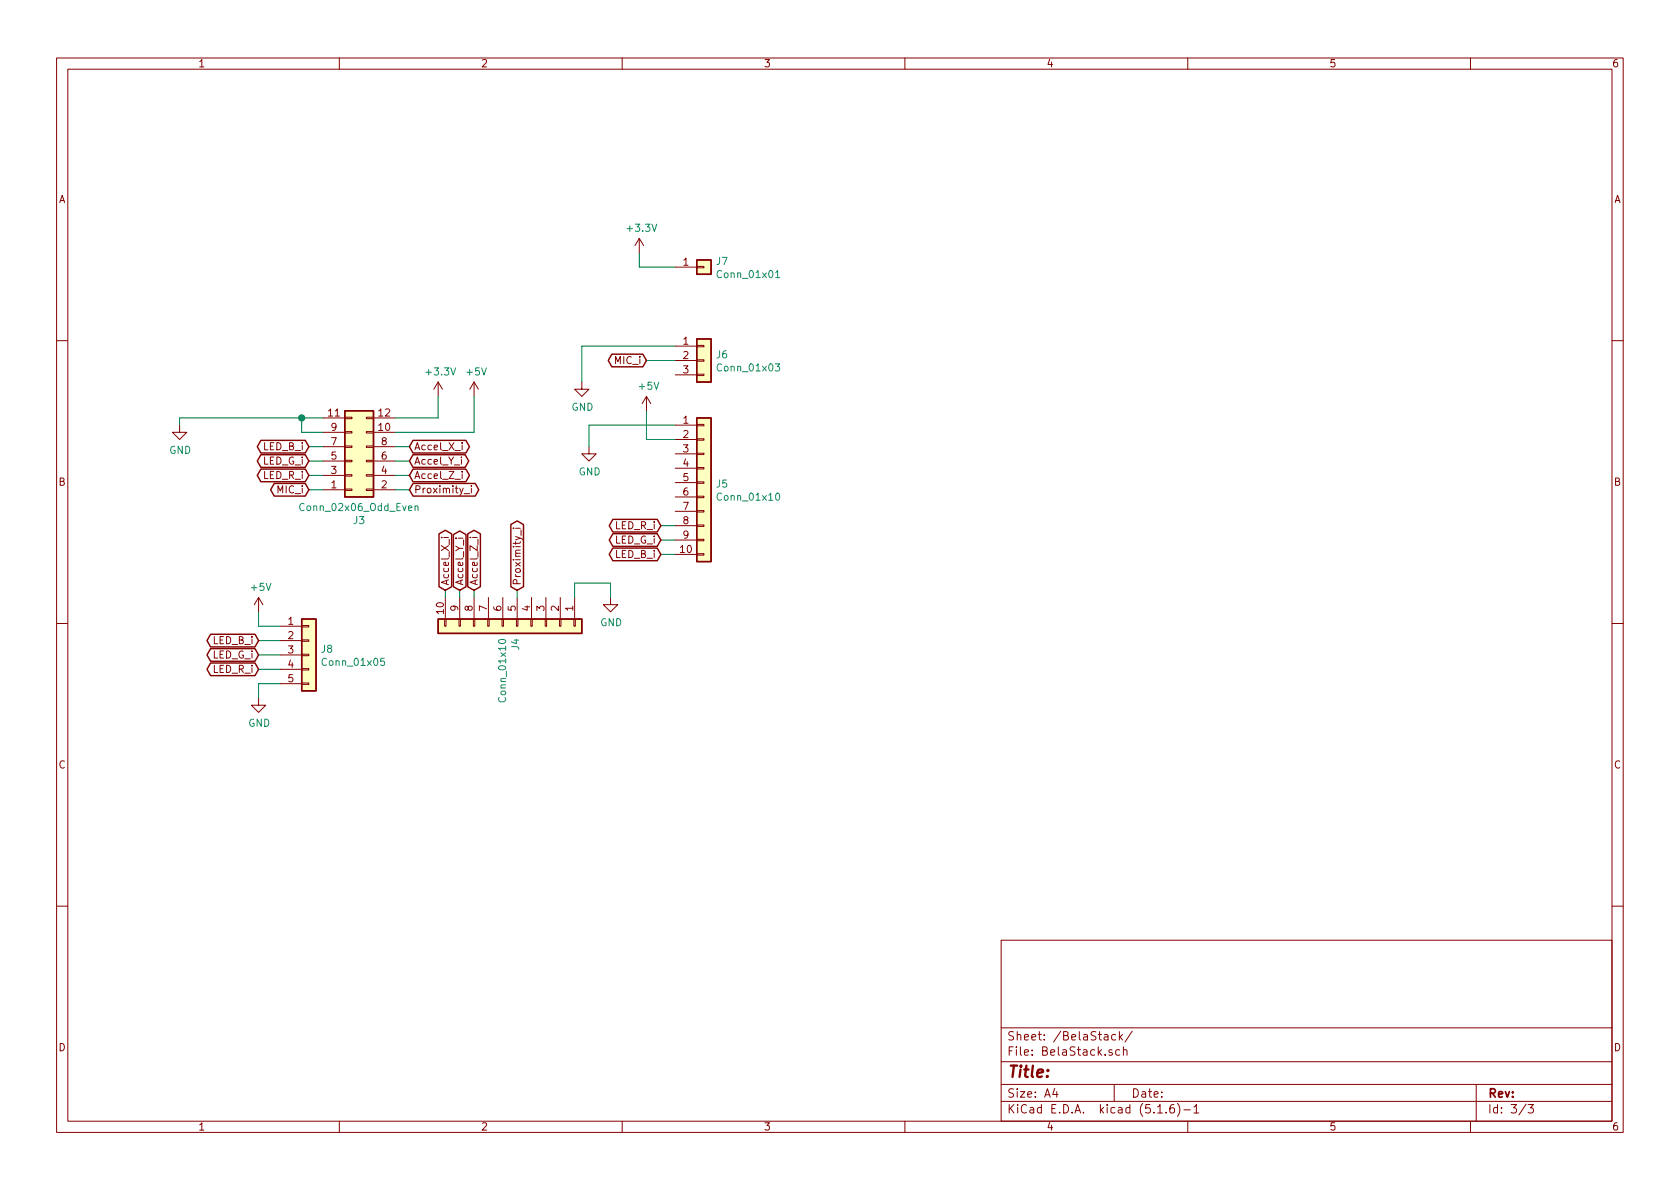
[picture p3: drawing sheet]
<svg xmlns="http://www.w3.org/2000/svg" width="297mm" height="210mm" viewBox="0 0 297 210" stroke-linecap="round" stroke-linejoin="round" font-family="sans-serif">
<g fill="none" stroke="#840000" stroke-width=".18">
<path d="M10 10.3h277v189.9h-277zM12 12.2h273v186.1h-273zM60 10.3v1.9M110 10.3v1.9M160 10.3v1.9M210 10.3v1.9M260 10.3v1.9M113 42.2l-.7 1.2M113 42.2v2.5M113 42.2l.8 1.2M119.4 47.2h3.8M123.2 47.1h1.3v.3h-1.3z"/>
<path d="M10 60.2h2M31.7 75.2v1.2h1.3l-1.3 1.3-1.2-1.3h1.2M57.1 76.4h3.9M57.1 73.9h3.9M57.1 79h3.9M61 76.3h1.2v.3h-1.2zM61 73.8h1.2v.2h-1.2zM61 78.9h1.2v.2h-1.2zM64.8 76.3h1.2v.3h-1.2zM64.8 73.8h1.2v.2h-1.2zM64.8 78.9h1.2v.2h-1.2zM66 76.4h3.8"/>
<path d="M66 73.9h3.8M66 79h3.8M77.5 67.6l-.8 1.2M77.5 67.6v2.5M77.5 67.6l.7 1.2M81.7 78.3v.1M81.7 78.7v.8M83.8 67.6v2.5M83.8 67.6l-.7 1.2M83.8 67.6l.8 1.2M102.9 67.6v1.2h1.2l-1.2 1.3-1.3-1.3h1.3M104.1 79v1.3h1.3l-1.3 1.2-1.2-1.2h1.2"/>
<path d="M114.3 70.1l-.8 1.3M114.3 70.1v2.5M114.3 70.1l.8 1.3M119.4 61.2h3.8M119.4 63.7h3.8M119.4 66.3h3.8M119.4 75.2h3.8M119.4 77.7h3.8M123.2 66.2h1.3v.2h-1.3zM123.2 61.1h1.3v.2h-1.3zM123.2 63.6h1.3v.3h-1.3zM123.2 77.6h1.3v.2h-1.3z"/>
<path d="M123.2 75.1h1.3v.2h-1.3zM285 60.2h2M57.1 86.6h3.9M57.1 84.1h3.9M57.1 81.5h3.9M61 83.9h1.2v.3h-1.2zM61 86.5h1.2v.2h-1.2zM61 81.4h1.2v.3h-1.2zM64.8 83.9h1.2v.3h-1.2zM64.8 86.5h1.2v.2h-1.2zM64.8 81.4h1.2v.3h-1.2zM66 86.6h3.8"/>
<path d="M66 84.1h3.8M66 81.5h3.8M78 95h.2M78.5 95h.8M80.6 95.2h.1M81 95.2h.8M81.6 80.8v.1M81.6 81.2v.9M81.7 83.4v.1M81.7 83.8v.8M82.1 87.3h.9M83.1 95h.1"/>
<path d="M83.3 85.9v.1M83.3 86.3v.9M83.5 95h.9M90.7 93.4h.2M91.2 93.4h.8M92.1 93.7v1M119.4 98h3.8M119.4 80.3h3.8M119.4 82.8h3.8M119.4 85.3h3.8M119.4 87.9h3.8M119.4 90.4h3.8"/>
<path d="M119.4 93h3.8M119.4 95.5h3.8M123.2 90.3h1.3v.2h-1.3zM123.2 92.8h1.3v.3h-1.3zM123.2 95.4h1.3v.2h-1.3zM123.2 97.9h1.3v.3h-1.3zM123.2 87.8h1.3v.2h-1.3zM123.2 82.7h1.3v.2h-1.3zM123.2 80.1h1.3v.3h-1.3zM123.2 85.2h1.3v.3h-1.3zM10 110.3h2M45.7 105.7l-.7 1.2"/>
<path d="M45.7 105.7v2.5M45.7 105.7l.8 1.2M49.5 110.7h3.8M49.5 113.3h3.8M49.5 115.8h3.8M49.5 118.4h3.8M53.3 118.2h1.3v.3h-1.3zM53.3 113.2h1.3v.2h-1.3zM53.3 110.6h1.3v.3h-1.3zM53.3 115.7h1.3v.2h-1.3zM78.6 109.5h.3v1.2h-.3zM78.7 105.7v3.8"/>
<path d="M81.2 109.5h.2v1.2h-.2zM81.3 105.7v3.8M83.7 109.5h.2v1.2h-.2zM83.8 105.7v3.8M86.2 109.5h.3v1.2h-.3zM86.4 105.7v3.8M88.8 109.5h.2v1.2h-.2zM88.9 105.7v3.8M91.3 109.5h.3v1.2h-.3zM91.4 105.7v3.8M93.9 109.5h.2v1.2h-.2zM94 105.7v3.8"/>
<path d="M96.4 109.5h.2v1.2h-.2zM96.5 105.7v3.8M98.9 109.5h.3v1.2h-.3zM99.1 105.7v3.8M101.5 109.5h.2v1.2h-.2zM101.6 105.7v3.8M107.9 105.7v1.2h1.3l-1.3 1.3-1.2-1.3h1.2M285 110.3h2M45.7 123.4v1.3h1.3l-1.3 1.3-1.3-1.3h1.3M49.5 120.9h3.8M53.3 120.8h1.3v.2h-1.3zM10 160.2h2"/>
<path d="M177 166.3h108v32h-108zM285 160.2h2M60 198.3v1.9M110 198.3v1.9M160 198.3v1.9M177 194.8h108M177 191.8h108M177 187.8h108M177 181.8h108M186.5 192.5l-.4 1h1M186.8 193v1M196.6 185.7l-.3-.1-.2 .2v.2l.5 .2v.3h-.5"/>
<path d="M197 191.8v3M197.3 183l-.5-.1-.3 .3 .1 .6 .2 .1 .5-.1M197.9 182.4v1.5M198 185.7l-.4-.1-.3 .3v.6l.3 .1 .4-.1M198 183.4l.5 .5M198.5 182.9l-.6 .6M198.6 185.7l.2-.1 .4 .1 .1 .9M198.6 185.1v1.5M200.2 182.3l-1.3 2M204.7 196.8h.8M206.2 196.7v.1M207.5 195.3a.59 .59 0 0 0-.7 .7v.5l.2 .2 .4 .1 .2-.1 .1-.5-.2-.2-.4-.1-.3 .3"/>
<path d="M208.2 195.1a1.71 1.71 0 0 1 0 2.3M209.3 196.3h1.2M210 198.3v1.9M211.1 195.8l.4-.5v1.5M211.1 196.8h.9M260 198.3v1.9M261 191.8v6.5M269.8 195.2l-1.2 2M270.2 195.3h.9l-.5 .6 .4 .1v.7l-.2 .1-.6-.1"/>
</g>
<g fill="#ffffc2" stroke="#ffffc2" stroke-width=".18">
<path d="M77.5 109.5h25.4v2.5h-25.4z"/>
<path d="M123.2 59.9h2.5v7.7h-2.5z"/>
<path d="M123.2 46h2.5v2.5h-2.5z"/>
<path d="M53.3 109.5h2.6v12.7h-2.6z"/>
<path d="M61 72.6h5v15.3h-5z"/>
<path d="M123.2 73.9h2.5v25.4h-2.5z"/>
</g>
<g fill="none" stroke="#840000" stroke-width=".25">
<path d="M123.2 59.9h2.5v7.7h-2.5zM123.2 46h2.5v2.5h-2.5zM46.1 77.9h7.9l.6 1.1-.6 1.1h-7.9l-.6-1.1zM61 72.6h5v15.3h-5zM73 77.9h9.4l.6 1.1-.6 1.1h-9.4l-.6-1.1zM108.2 62.6h5.5l.6 1.1-.6 1.2h-5.5l-.7-1.2zM123.2 73.9h2.5v25.4h-2.5zM46.1 80.4h7.9l.6 1.1-.6 1.1h-7.9l-.6-1.1zM46.1 83h7.9l.6 1.1-.6 1.1h-7.9l-.6-1.1zM48.5 85.5h5.5l.6 1.1-.6 1.1h-5.5l-.6-1.1zM73 85.5h11l.7 1.1-.7 1.1h-11l-.6-1.1zM73 83h9.4l.6 1.1-.6 1.1h-9.4l-.6-1.1z"/>
<path d="M73 80.4h9.2l.7 1.1-.7 1.1h-9.2l-.6-1.1zM77.6 94.4l1.1-.6 1.2 .6v9.4l-1.2 .6-1.1-.6zM80.2 94.5l1.1-.6 1.1 .6v9.3l-1.1 .6-1.1-.6zM82.7 94.4l1.1-.6 1.1 .6v9.4l-1.1 .6-1.1-.6zM90.3 92.8l1.1-.7 1.2 .7v11l-1.2 .6-1.1-.6zM108.4 91.8h7.8l.6 1.2-.6 1.1h-7.8l-.7-1.1zM108.4 94.4h7.8l.6 1.1-.6 1.1h-7.8l-.7-1.1zM108.4 96.9h7.8l.6 1.1-.6 1.2h-7.8l-.7-1.2zM37.2 112.2h7.9l.6 1.1-.6 1.1h-7.9l-.6-1.1zM37.2 114.7h7.9l.6 1.1-.6 1.1h-7.9l-.6-1.1zM37.2 117.2h7.9l.6 1.2-.6 1.1h-7.9l-.6-1.1zM53.3 109.5h2.6v12.7h-2.6z"/>
<path d="M77.5 109.5h25.4v2.5h-25.4z"/>
</g>
<path d="M137.1 48.2l.4-.4v1.3M137.1 49.1h.7M137.1 64.3h.7l-.4 .5 .4 .1-.1 .7h-.4l-.2-.1M73.4 89.6l.2-.1h.3v.8M73.4 89.5v.8M137.3 87.3l.1-.1a.69 .69 0 0 1 .5 .6 .69 .69 0 0 1-.5 .7l-.2-.3-.1-.2zM67.9 116.4h-.6v.6l.2-.1 .4 .1v.5l-.1 .2-.5-.2M88.3 113.2a.68 .68 0 0 1 1.1 .3 .73 .73 0 0 1-1.3-.1z" fill="none" stroke="#008484" stroke-width=".18"/>
<g fill="none" stroke="#008400" stroke-width=".18">
<path d="M113 44.7v2.5h6.4M53.3 73.9v2.5h3.8M54.6 79h2.5M57.1 73.9h-25.4v1.3M69.8 79h2.6M77.5 70.1v3.8h-7.7M83.8 70.1v6.3h-14M114.3 63.7h5.1M114.3 72.6v5.1h5.1M119.4 61.2h-16.5v6.4M119.4 75.2h-15.3v3.8M54.6 86.6h2.5"/>
<path d="M54.6 84.1h2.5M54.6 81.5h2.5M69.8 86.6h2.6M69.8 84.1h2.6M69.8 81.5h2.6M116.8 93h2.6M116.8 95.5h2.6M116.8 98h2.6M45.7 108.2v2.5h3.8M45.7 118.4h3.8M45.7 115.8h3.8M45.7 113.3h3.8"/>
<path d="M78.7 104.4v1.3M81.3 104.4v1.3M83.8 104.4v1.3M91.4 104.4v1.3M101.6 105.7v-2.6h6.3v2.6M49.5 120.9h-3.8v2.5"/>
</g>
<circle cx="53.3" cy="73.9" r=".51" fill="#008400" stroke="#008400" stroke-width=".25"/>
<text font-size="2.8" fill="#840000" x="178" y="190.5">Title:</text>
<g font-size="2.1" fill="#840000">
<text x="178" y="184">Sheet: /BelaStack/</text>
<text x="178" y="186.7">File: BelaStack.sch</text>
<text x="178" y="196.9">KiCad E.D.A. kicad (5.1.6)-1</text>
<text x="178" y="194.1">Size: A4</text>
<text x="200" y="194.1">Date:</text>
<text x="263" y="194.1">Rev:</text>
<text x="263" y="196.9">Id: 3/3</text>
</g>
<g font-size="1.8" fill="#840000">
<text x="35" y="11.9">1</text>
<text x="85" y="11.9">2</text>
<text x="135" y="11.9">3</text>
<text x="185" y="11.9">4</text>
<text x="235" y="11.9">5</text>
<text x="285" y="11.9">6</text>
<text x="10.4" y="35.9">A</text>
<text x="285.4" y="35.9">A</text>
<text x="120.8" y="47">1</text>
<text x="108.8" y="64.4">MIC_i</text>
<text x="120.8" y="61">1</text>
<text x="120.8" y="63.5">2</text>
<text x="120.8" y="66">3</text>
<text x="58.1" y="73.7">11</text>
<text x="58.6" y="76.2">9</text>
<text x="67" y="76.2">10</text>
<text x="67" y="73.7">12</text>
<text x="120.8" y="74.9">1</text>
<text x="120.8" y="77.5">2</text>
<text x="46.5" y="82.2">LED_G_i</text>
<text x="46.6" y="79.6">LED_B_i</text>
<text x="58.6" y="83.8">3</text>
<text x="58.6" y="81.3">5</text>
<text x="58.6" y="78.7">7</text>
<text x="67.5" y="83.8">4</text>
<text x="67.5" y="81.3">6</text>
<text x="67.5" y="78.7">8</text>
<text x="73.2" y="79.6">Accel_X_i</text>
<text x="73.2" y="82.2">Accel_Y_i</text>
<text x="120.8" y="80">3</text>
<text x="120.8" y="82.5">4</text>
<text x="10.4" y="85.9">B</text>
<text x="46.6" y="84.7">LED_R_i</text>
<text x="49.1" y="87.2">MIC_i</text>
<text x="58.6" y="86.4">1</text>
<text x="67.5" y="86.4">2</text>
<text x="73.2" y="87.2">Proximity_i</text>
<text x="73.2" y="84.7">Accel_Z_i</text>
<text x="120.8" y="85.1">5</text>
<text x="120.8" y="87.6">6</text>
<text x="285.4" y="85.9">B</text>
<text x="108.8" y="93.6">LED_R_i</text>
<text x="120.8" y="90.2">7</text>
<text x="120.8" y="92.7">8</text>
<text x="120.8" y="95.2">9</text>
<text x="108.7" y="96.1">LED_G_i</text>
<text x="108.8" y="98.7">LED_B_i</text>
<text x="120.3" y="97.8">10</text>
<text x="79.4" y="103.6" transform="rotate(-90 79.4 103.6)">Accel_X_i</text>
<text x="81.9" y="103.6" transform="rotate(-90 81.9 103.6)">Accel_Y_i</text>
<text x="84.5" y="103.6" transform="rotate(-90 84.5 103.6)">Accel_Z_i</text>
<text x="92.1" y="103.6" transform="rotate(-90 92.1 103.6)">Proximity_i</text>
<text x="37.7" y="113.9">LED_B_i</text>
<text x="51" y="110.5">1</text>
<text x="51" y="113">2</text>
<text x="78.5" y="108.5" transform="rotate(-90 78.5 108.5)">10</text>
<text x="81" y="108" transform="rotate(-90 81 108)">9</text>
<text x="83.6" y="108" transform="rotate(-90 83.6 108)">8</text>
<text x="86.1" y="108" transform="rotate(-90 86.1 108)">7</text>
<text x="88.6" y="108" transform="rotate(-90 88.6 108)">6</text>
<text x="91.2" y="108" transform="rotate(-90 91.2 108)">5</text>
<text x="93.7" y="108" transform="rotate(-90 93.7 108)">4</text>
<text x="96.3" y="108" transform="rotate(-90 96.3 108)">3</text>
<text x="98.8" y="108" transform="rotate(-90 98.8 108)">2</text>
<text x="101.3" y="108" transform="rotate(-90 101.3 108)">1</text>
<text x="37.6" y="116.5">LED_G_i</text>
<text x="37.7" y="119">LED_R_i</text>
<text x="51" y="115.6">3</text>
<text x="51" y="118.1">4</text>
<text x="51" y="120.6">5</text>
<text x="10.4" y="135.9">C</text>
<text x="285.4" y="135.9">C</text>
<text x="10.4" y="185.9">D</text>
<text x="285.4" y="185.9">D</text>
<text x="35" y="199.9">1</text>
<text x="85" y="199.9">2</text>
<text x="135" y="199.9">3</text>
<text x="185" y="199.9">4</text>
<text x="235" y="199.9">5</text>
<text x="285" y="199.9">6</text>
</g>
<g font-size="1.8" fill="#008484">
<text x="111.1" y="41">+3.3V</text>
<text x="126.7" y="46.9">J7</text>
<text x="127.1" y="49.2">Conn_01x01</text>
<text x="126.7" y="63.4">J6</text>
<text x="127.1" y="65.7">Conn_01x03</text>
<text x="75.5" y="66.4">+3.3V</text>
<text x="82.6" y="66.4">+5V</text>
<text x="113.1" y="68.9">+5V</text>
<text x="101" y="72.6">GND</text>
<text x="29.9" y="80.3">GND</text>
<text x="102.3" y="84.1">GND</text>
<text x="126.7" y="86.2">J5</text>
<text x="127.1" y="88.5">Conn_01x10</text>
<text x="53.4" y="90.4">Conn_02x06_Odd_Even</text>
<text x="62.5" y="92.7">J3</text>
<text x="44.5" y="104.5">+5V</text>
<text x="106.1" y="110.7">GND</text>
<text x="56.8" y="115.4">J8</text>
<text x="57.3" y="117.7">Conn_01x05</text>
<text x="91.8" y="114.9" transform="rotate(-90 91.8 114.9)">J4</text>
<text x="89.5" y="123.8" transform="rotate(-90 89.5 123.8)">Conn_01x10</text>
<text x="43.9" y="128.5">GND</text>
</g>
</svg>
